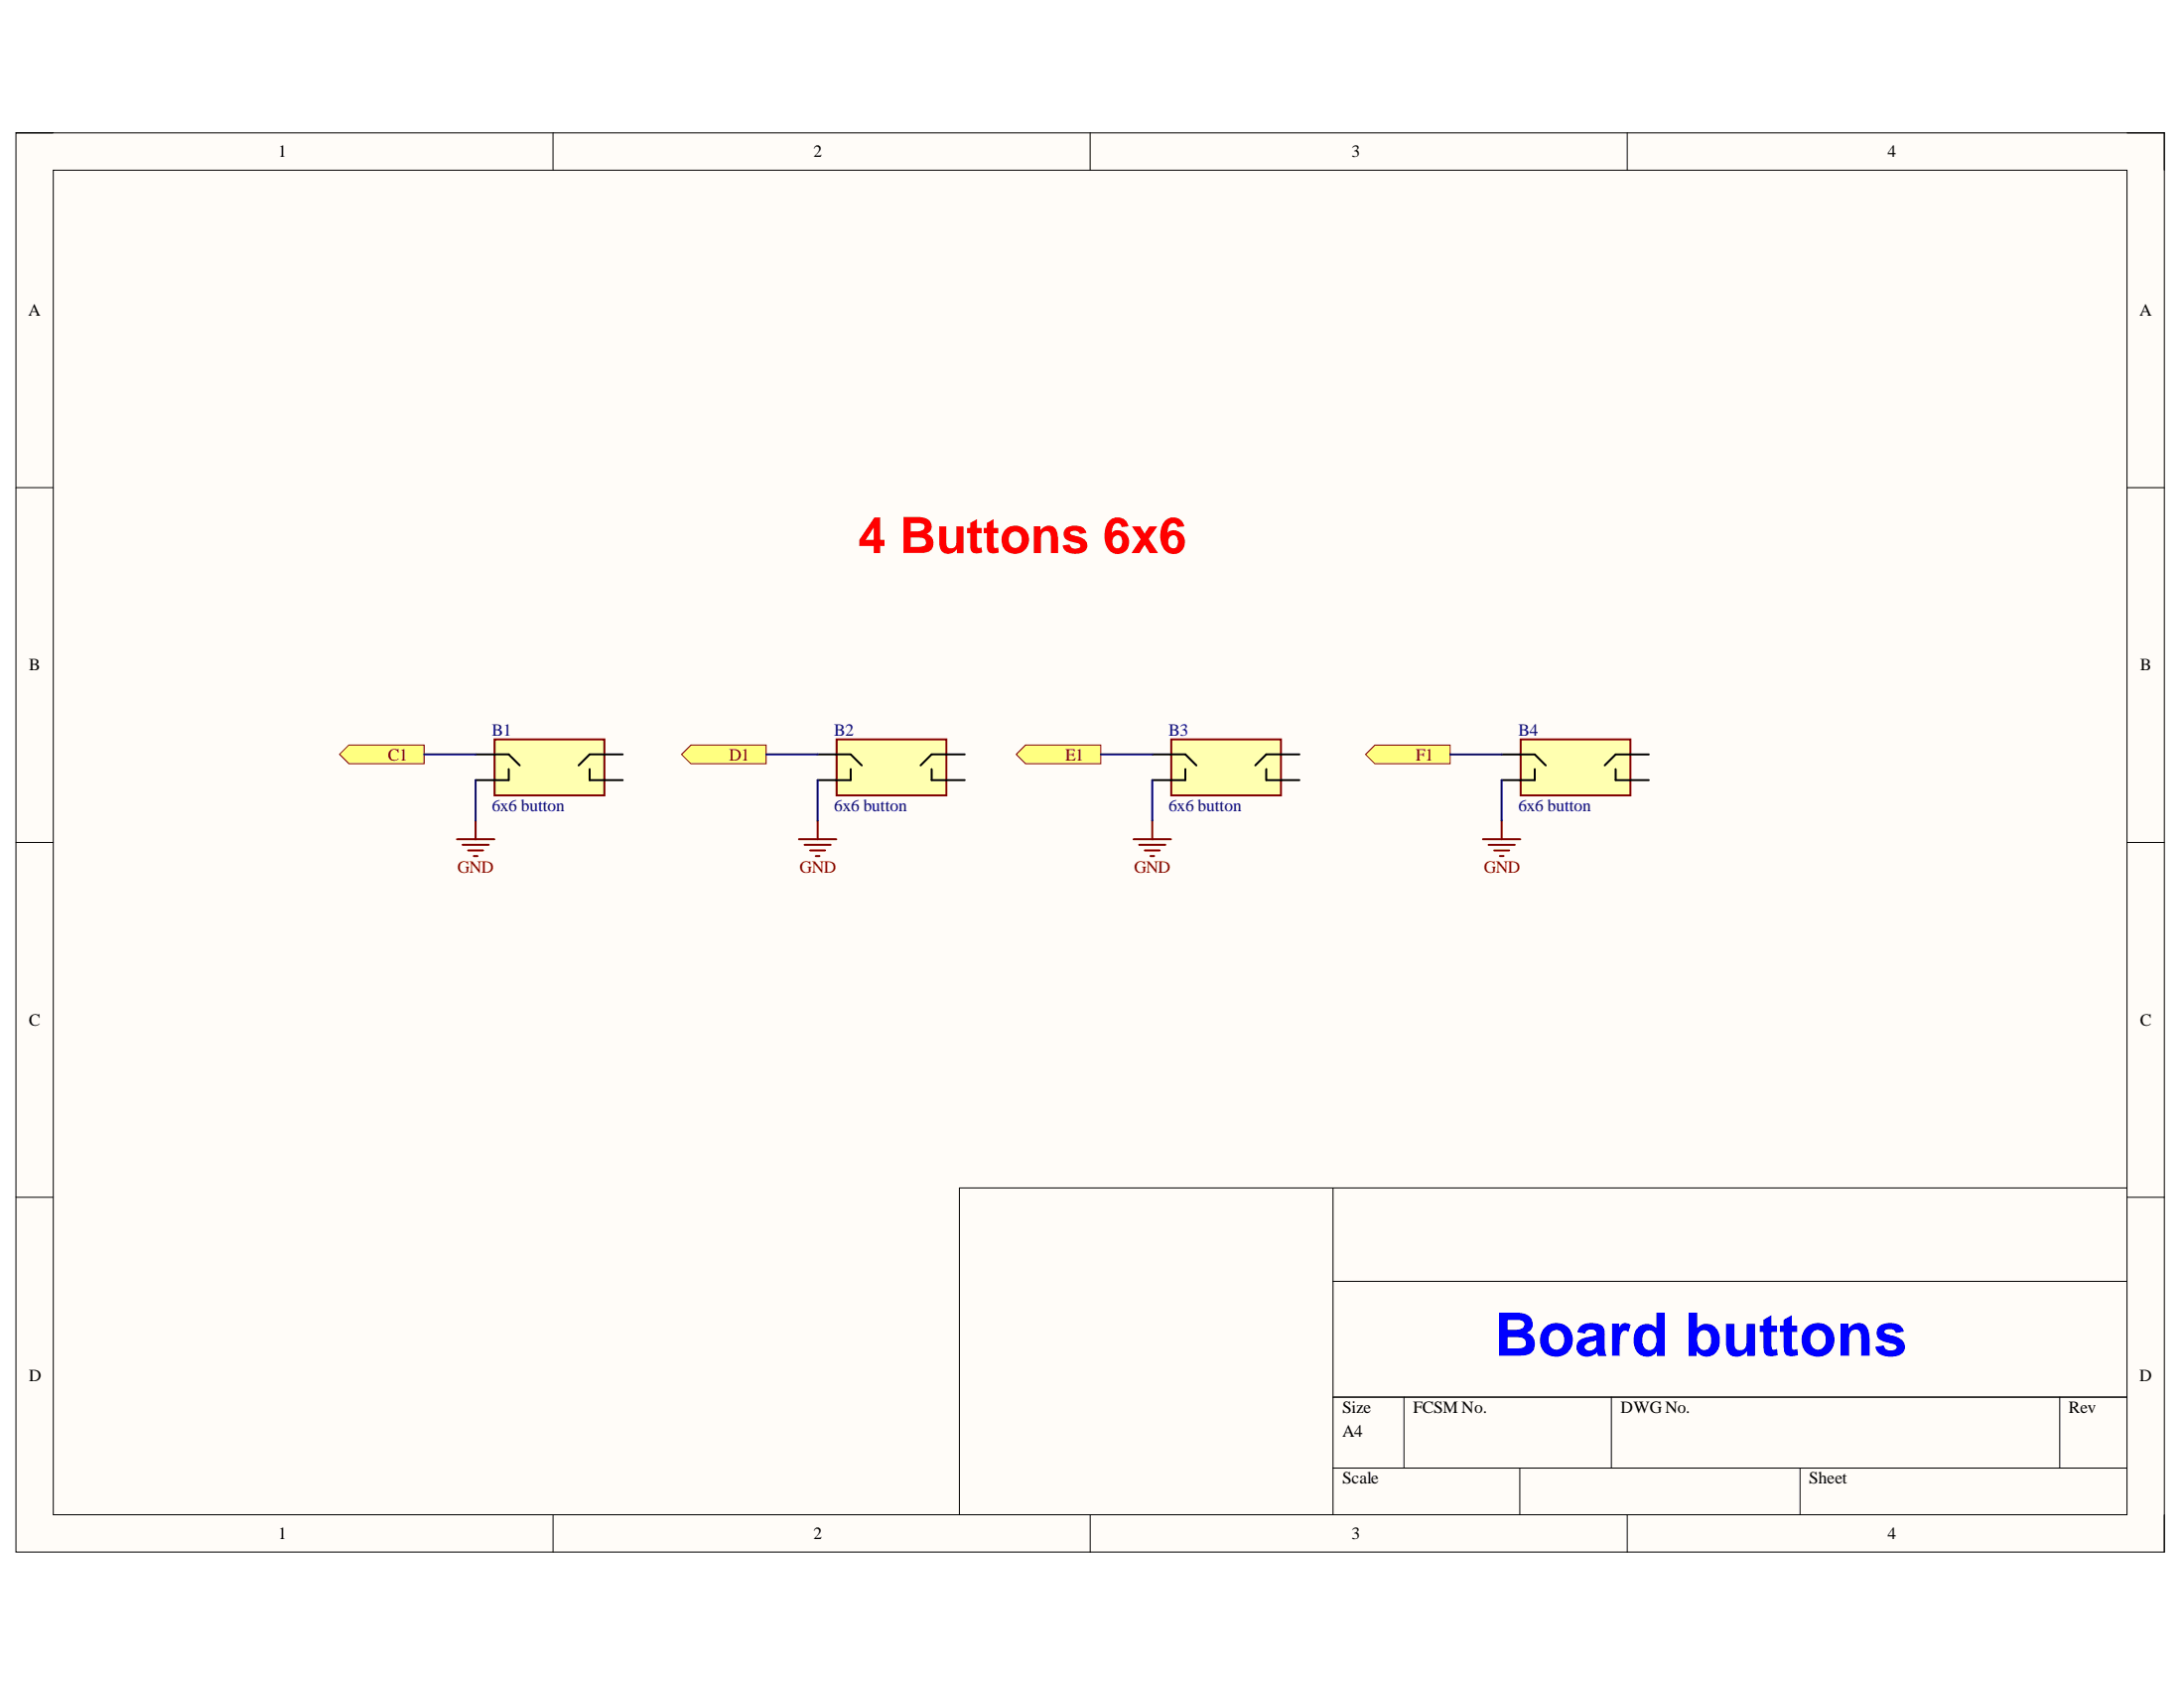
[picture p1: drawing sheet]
<svg xmlns="http://www.w3.org/2000/svg" width="279mm" height="216mm" viewBox="0 0 279 216" stroke-linecap="round" stroke-linejoin="round" font-family="sans-serif">
<path d="M2 17h274.9v181.5h-274.9z" fill-rule="evenodd" fill="#fffcf8"/>
<path d="M2 17h274.9v181.5h-274.9z" fill="none" stroke="#000" stroke-width=".13"/>
<path d="M6.8 21.8h265.3v171.9h-265.3z" fill-rule="evenodd" fill="#fffcf8"/>
<g fill="none" stroke="#000" stroke-width=".13">
<path d="M2 17h4.8M70.7 17v4.8M139.5 17v4.8M208.2 17v4.8M272.1 17h4.8v4.8M6.8 21.8h265.3v171.9h-265.3zM2 62.4h4.8M272.1 62.4h4.8M2 107.8h4.8M272.1 107.8h4.8M2 153.1h4.8M170.5 151.9v41.8"/>
<path d="M272.1 153.1h4.8M272.1 151.9h-149.4v41.8M170.5 163.9h101.6M170.5 178.7h101.6M179.6 178.7v9.1M206.1 178.7v9.1M263.5 178.7v9.1M70.8 193.7v4.8M139.5 193.7v4.8M170.5 187.8h101.6M194.4 187.8v5.9M208.2 193.7v4.8"/>
<path d="M230.3 187.8v5.9M276.9 193.7v4.8"/>
</g>
<path d="M63.3 94.6h14v7.1h-14z" fill-rule="evenodd" fill="#ffffb0"/>
<path d="M63.3 94.6h14v7.1h-14zM58.5 107.3h4.7M59.2 108.1h3.3M59.9 108.8h1.9M60.6 109.5h.5M60.8 105v2.3" fill="none" stroke="#800000" stroke-width=".25"/>
<path d="M60.8 96.5h4.3l1.4 1.4M65.1 98.4v1.4h-4.3M75.4 98.4v1.4h4.3M79.7 96.5h-4.3l-1.4 1.4" fill="none" stroke="#000" stroke-width=".25"/>
<path d="M60.8 99.8v5.2" fill="none" stroke="#000080" stroke-width=".25"/>
<path d="M43.4 96.5l1.2-1.2h9.7v2.4h-9.7z" fill-rule="evenodd" fill="#ffff80"/>
<path d="M43.4 96.5l1.2-1.2h9.7v2.4h-9.7z" fill="none" stroke="#800000" stroke-width=".13"/>
<path d="M54.3 96.5h6.5" fill="none" stroke="#000080" stroke-width=".25"/>
<path d="M107 94.6h14.1v7.1h-14.1z" fill-rule="evenodd" fill="#ffffb0"/>
<path d="M107 94.6h14.1v7.1h-14.1zM102.2 107.3h4.8M102.9 108.1h3.4M103.6 108.8h2M104.4 109.5h.4M104.6 105v2.3" fill="none" stroke="#800000" stroke-width=".25"/>
<path d="M104.6 96.5h4.2l1.4 1.4M108.8 98.4v1.4h-4.2M119.2 98.4v1.4h4.2M123.4 96.5h-4.2l-1.4 1.4" fill="none" stroke="#000" stroke-width=".25"/>
<path d="M104.6 99.8v5.2" fill="none" stroke="#000080" stroke-width=".25"/>
<path d="M87.2 96.5l1.2-1.2h9.6v2.4h-9.6z" fill-rule="evenodd" fill="#ffff80"/>
<path d="M87.2 96.5l1.2-1.2h9.6v2.4h-9.6z" fill="none" stroke="#800000" stroke-width=".13"/>
<path d="M98 96.5h6.6" fill="none" stroke="#000080" stroke-width=".25"/>
<path d="M149.8 94.6h14.1v7.1h-14.1z" fill-rule="evenodd" fill="#ffffb0"/>
<path d="M149.8 94.6h14.1v7.1h-14.1zM145 107.3h4.8M145.7 108.1h3.4M146.5 108.8h1.9M147.2 109.5h.4M147.4 105v2.3" fill="none" stroke="#800000" stroke-width=".25"/>
<path d="M147.4 96.5h4.2l1.5 1.4M151.6 98.4v1.4h-4.2M162 98.4v1.4h4.2M166.2 96.5h-4.2l-1.4 1.4" fill="none" stroke="#000" stroke-width=".25"/>
<path d="M147.4 99.8v5.2" fill="none" stroke="#000080" stroke-width=".25"/>
<path d="M130 96.5l1.2-1.2h9.6v2.4h-9.6z" fill-rule="evenodd" fill="#ffff80"/>
<path d="M130 96.5l1.2-1.2h9.6v2.4h-9.6z" fill="none" stroke="#800000" stroke-width=".13"/>
<path d="M140.8 96.5h6.6" fill="none" stroke="#000080" stroke-width=".25"/>
<path d="M194.5 94.6h14.1v7.1h-14.1z" fill-rule="evenodd" fill="#ffffb0"/>
<path d="M194.5 94.6h14.1v7.1h-14.1zM189.7 107.3h4.8M190.4 108.1h3.4M191.2 108.8h1.9M191.9 109.5h.4M192.1 105v2.3" fill="none" stroke="#800000" stroke-width=".25"/>
<path d="M192.1 96.5h4.2l1.4 1.4M196.3 98.4v1.4h-4.2M206.7 98.4v1.4h4.2M210.9 96.5h-4.2l-1.4 1.4" fill="none" stroke="#000" stroke-width=".25"/>
<path d="M192.1 99.8v5.2" fill="none" stroke="#000080" stroke-width=".25"/>
<path d="M174.7 96.5l1.2-1.2h9.6v2.4h-9.6z" fill-rule="evenodd" fill="#ffff80"/>
<path d="M174.7 96.5l1.2-1.2h9.6v2.4h-9.6z" fill="none" stroke="#800000" stroke-width=".13"/>
<path d="M185.5 96.5h6.6" fill="none" stroke="#000080" stroke-width=".25"/>
<text font-size="7.7" fill="#00f" x="191.2" y="173.4">Board buttons</text>
<text font-size="6.4" fill="#f00" x="109.8" y="70.7">4 Buttons 6x6</text>
<g font-size="2.2">
<text x="35.6" y="20.1">1</text>
<text x="104.1" y="20.1">2</text>
<text x="172.9" y="20.1">3</text>
<text x="241.5" y="20.1">4</text>
<text x="3.6" y="40.4">A</text>
<text x="273.7" y="40.4">A</text>
<text x="3.7" y="85.8">B</text>
<text x="273.8" y="85.8">B</text>
<text x="3.7" y="131.2">C</text>
<text x="273.8" y="131.2">C</text>
<text x="3.7" y="176.6">D</text>
<text x="273.7" y="176.6">D</text>
<text x="171.7" y="180.7">Size</text>
<text x="171.7" y="183.7">A4</text>
<text x="180.8" y="180.7">FCSM No.</text>
<text x="207.3" y="180.7">DWGNo.</text>
<text x="264.7" y="180.7">Rev</text>
<text x="171.7" y="189.7">Scale</text>
<text x="231.4" y="189.7">Sheet</text>
<text x="35.6" y="196.9">1</text>
<text x="104.1" y="196.9">2</text>
<text x="172.9" y="196.9">3</text>
<text x="241.5" y="196.9">4</text>
</g>
<g font-size="2.2" fill="#000080">
<text x="62.9" y="94.1">B1</text>
<text x="106.7" y="94.1">B2</text>
<text x="149.5" y="94.1">B3</text>
<text x="194.2" y="94.1">B4</text>
<text x="62.9" y="103.7">6x6 button</text>
<text x="106.7" y="103.7">6x6 button</text>
<text x="149.5" y="103.7">6x6 button</text>
<text x="194.2" y="103.7">6x6 button</text>
</g>
<g font-size="2.2" fill="#800000">
<text x="49.6" y="97.3">C1</text>
<text x="93.3" y="97.3">D1</text>
<text x="136.3" y="97.3">E1</text>
<text x="181.1" y="97.3">F1</text>
<text x="58.5" y="111.6">GND</text>
<text x="102.3" y="111.6">GND</text>
<text x="145.1" y="111.6">GND</text>
<text x="189.8" y="111.6">GND</text>
</g>
</svg>
